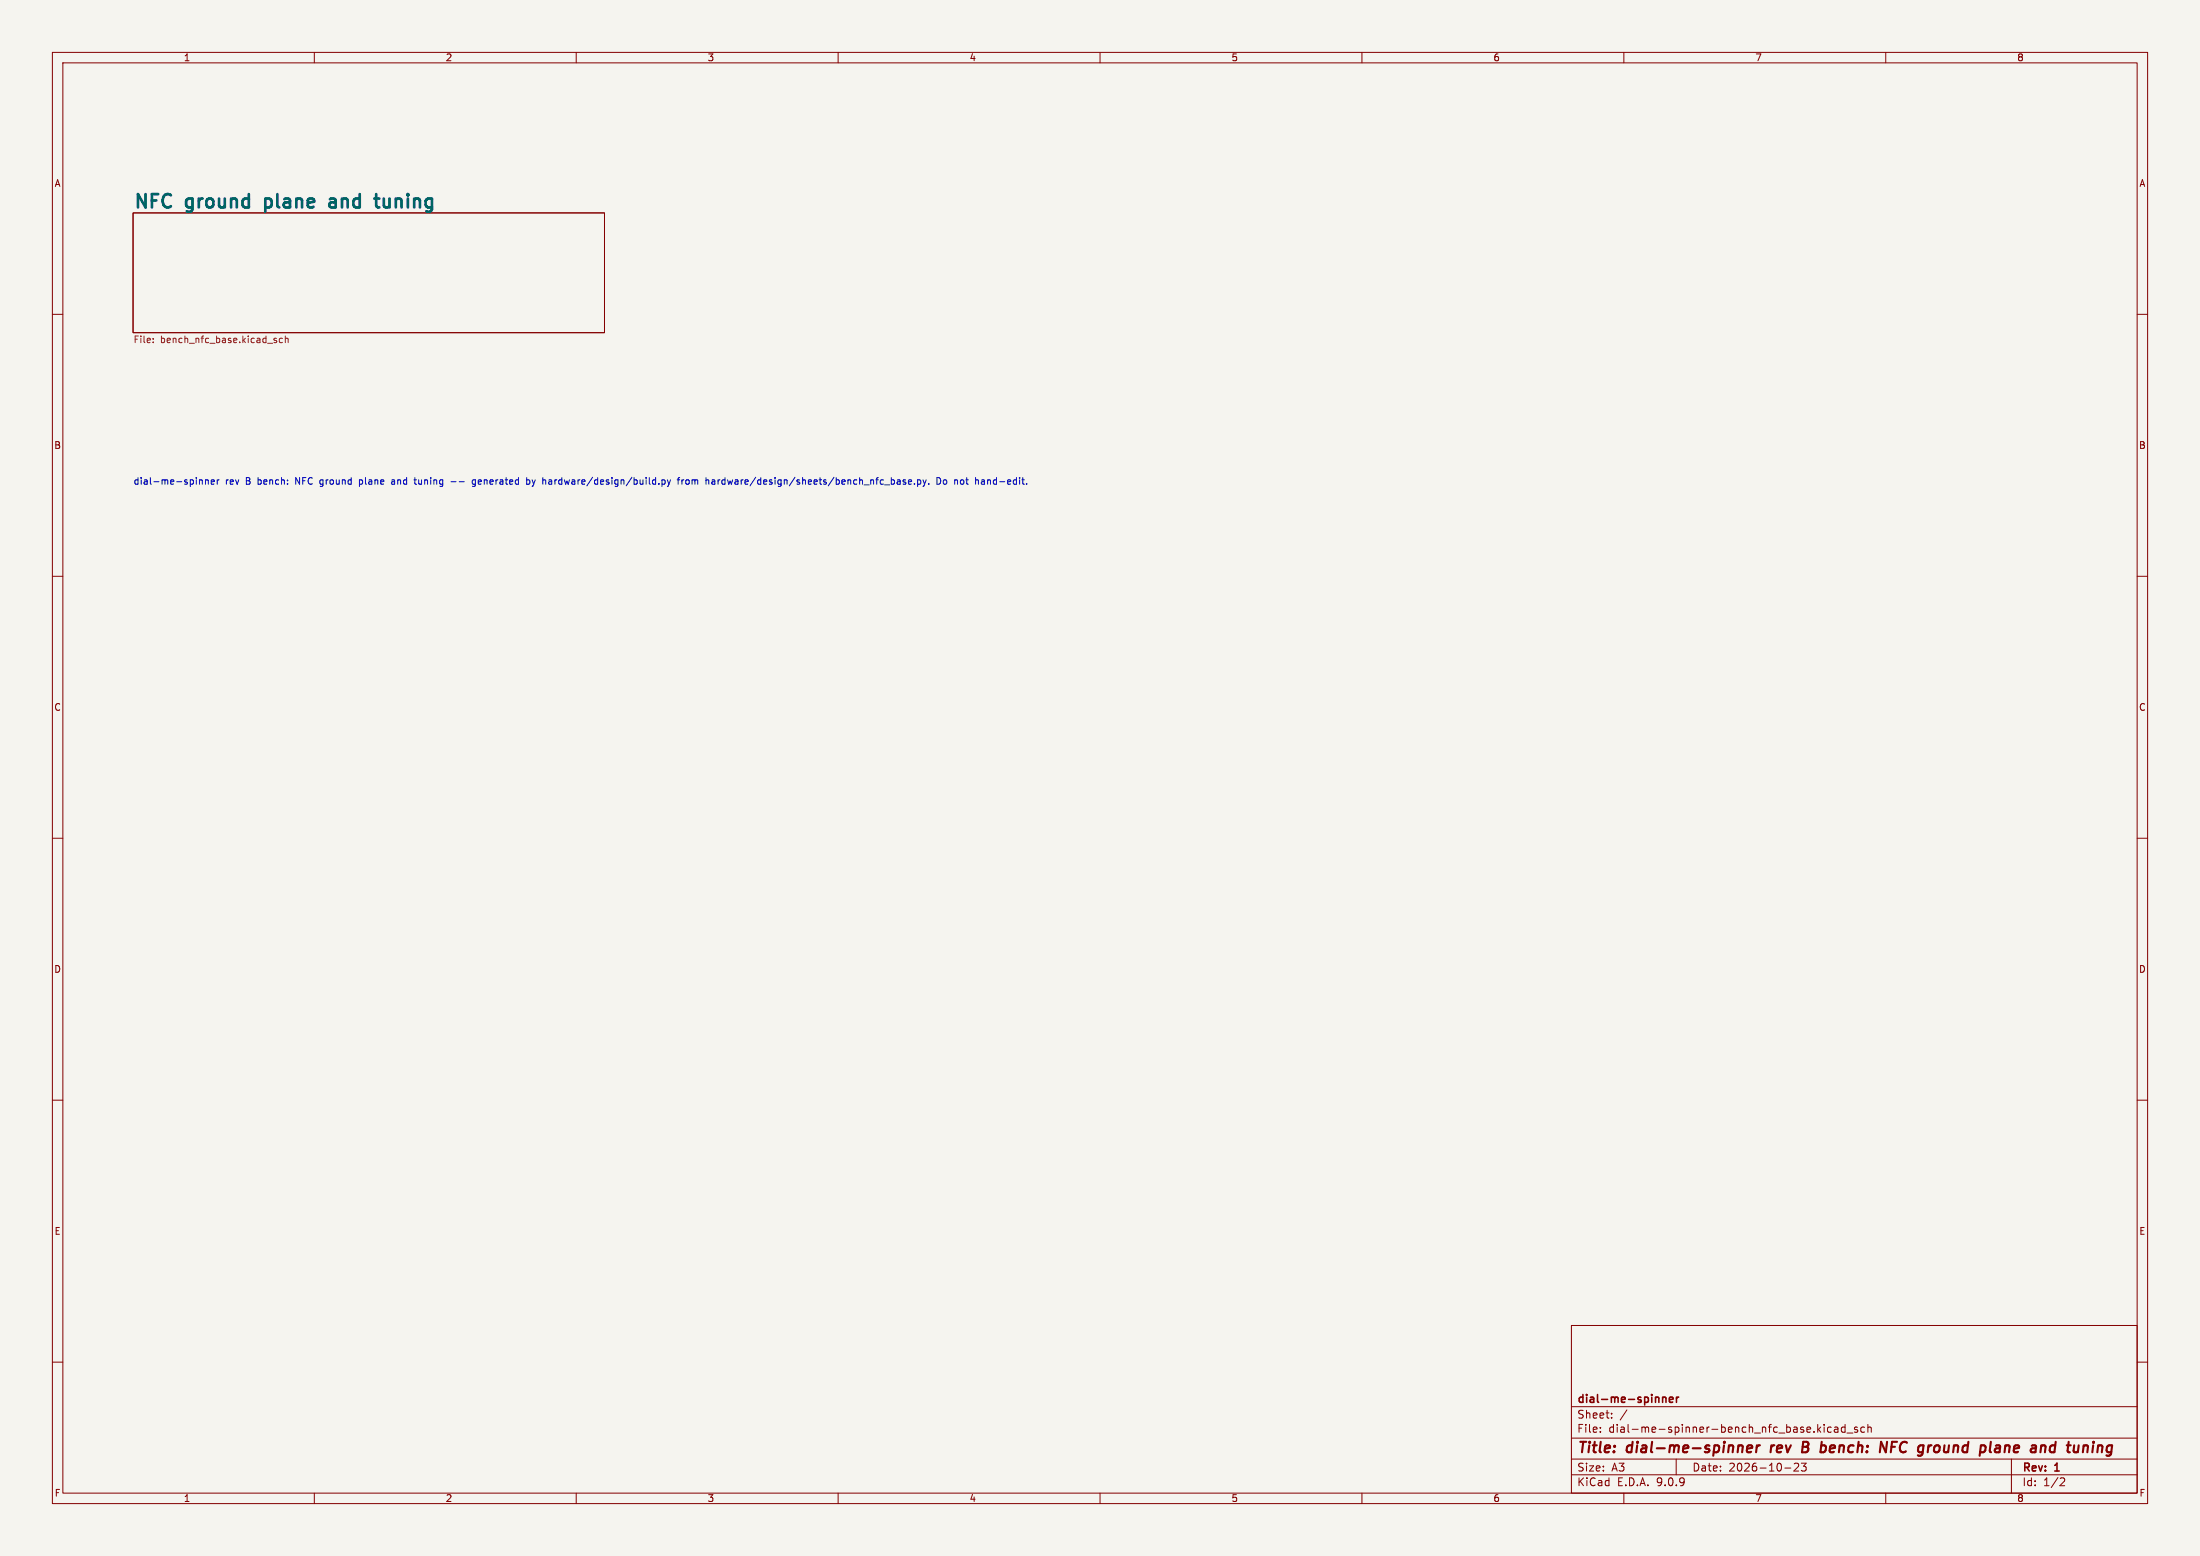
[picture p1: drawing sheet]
<svg xmlns="http://www.w3.org/2000/svg" width="420mm" height="297mm" viewBox="0 0 420 297" stroke-linecap="round" stroke-linejoin="round" font-family="sans-serif">
<path d="M0 0h420v297h-420z" fill="#f5f4ef" stroke="#f5f4ef" stroke-width=".19"/>
<g fill="none" stroke="#840000" stroke-width=".19">
<path d="M10 10h400v277h-400zM12 12h396v273h-396zM60 10v2M110 10v2M160 10v2M210 10v2M260 10v2M310 10v2M360 10v2M25.4 40.6h90v22.9h-90zM10 60h2M408 60h2"/>
<path d="M10 110h2M408 110h2M10 160h2M408 160h2M10 210h2M408 210h2M300 253h108v32h-108zM10 260h2M300 278.5h108M300 274.5h108M300 268.5h108M305.5 273.2v.2"/>
<path d="M305.5 272.5v.1M307.7 270.5v.2M307.7 269.8v.1M310.6 269.1l-1.3 1.9M320 278.5v3M342.5 279.4l.6-.1 .2 .1 .1 .3-1 1.1h1M343.9 279.3h.9l-.5 .6 .4 .1v.6l-.2 .2-.6-.2M348.2 271.9v.1M348.2 272.4v1M349.6 272.5l-.4-.1-.3 .3 .1 .6h.6M350.2 272.5h.6l.1 .9M350.9 272.7l-.5 .1a.29 .29 0 0 0-.2 .3 .29 .29 0 0 0 .2 .3l.5-.1"/>
<path d="M352.2 272.5l-.4-.1-.3 .3 .2 .6h.5M352.2 271.9v1.5M352.6 273.5h1.1M354.6 272.5l-.4-.1-.2 .2 .1 .2 .5 .2v.3h-.6M355.9 272.5l-.4-.1-.3 .3 .2 .6h.5M356.6 272.5l.2-.1 .4 .1v.9M356.6 271.9v1.5M384 278.5v6.5M408 260h2M60 285v2M110 285v2M160 285v2"/>
<path d="M210 285v2M260 285v2M300 281.5h108M310 285v2M340.7 280.2h1.2M360 285v2M393.5 282.1l.5 .1 .2 .3-1 1.1h1"/>
</g>
<g fill="none" stroke="#840000" stroke-width=".4">
<path d="M332.6 276v1.2M333.5 276.5l1-.2-.1-.3h-.7l-.2 .9 .2 .3 .6-.1M335.4 275.9l-.2 1.3M336 275.9l-.4 .1-.2 .3M338.2 275.9l-.2 1.3M344.1 276.2h.7M344.8 276.2l.3 .1M344.9 275.2h-.6l-.3 2 1-.1M345 276.1l-.2 .1M360.3 275.2l-.3 2M361.1 276.2h.7M362.2 275.2h-1l-.2 2"/>
<path d="M369.5 276l-.2 .3-.1 .5 .3 .4M381 276h.8l-.1 1.2M381.7 277.1l-.7 .1M381.8 276.3l-.9 .2M392.3 276a.66 .66 0 0 0-.9 .3l-.1 .5 .1 .3h.8M392.4 275.2l-.2 2M399.6 275.9l-.2 1.3M399.7 275.2v.2M400.5 275.9l-.1 1.3"/>
</g>
<path d="M317.4 266.7v1M317.4 266.8l.2-.1 .4 .1v.9M318.7 267.2l.7-.2-.1-.2-.4-.1-.2 .2 .1 .7h.5M320 266.7v1M320.5 266.7l-.3 .1-.2 .2" fill="none" stroke="#840000" stroke-width=".3"/>
<path d="M50.7 37.9v2.5M50.7 39.5l.2 .1M50.9 37.9l-.2 .1M63 38l.7-.1 .4 .4M64.1 38.5l-.9 .1a.5 .5 0 0 0-.3 .5 .5 .5 0 0 0 .3 .5l.9-.1M71.5 37.9h.9M72.2 39.6h.2M73.3 37.9v1.3l.1 .3 .6 .1" fill="none" stroke="#006464" stroke-width=".51"/>
<path d="M29.2 65.3v.1M29.2 64.6v.1M52.4 64.9l.4 .3v.1l-.4 .1M52.4 64.6h.4M53.9 64.6h-.3l-.3 .2 .1 .5h.5M54.5 64.7l.1-.1h.4v.8M54.5 64.1v1.3" fill="none" stroke="#725600" stroke-width=".19"/>
<g fill="none" stroke="#0000c2" stroke-width=".19">
<path d="M38.1 91.6h.5v.8M39.2 91.7l.2-.1h.3l.1 .8M39.2 91.6v.8M40.3 92l.6-.1v-.3h-.4l-.2 .2 .1 .6h.5M41.5 91.6v.8M41.8 91.6l-.3 .2M68.6 92.4h.4M68.6 91.6v1.3M69 91.6h-.4M74.8 91.6h.5M75.3 91.9h-.4l-.2 .2 .2 .3h.4M79 91.6h.5"/>
<path d="M79.3 92.4h.2M86.1 91.9h1M87.7 91.9h.9M90.8 91.6h-.4l-.3 .2 .2 .6h.5M90.8 91.6v1l-.3 .3-.3-.1M100.5 91.6h.4l.3 .2-.2 .6h-.5M100.5 91.2v1.2M101.6 91.6l.3 .8-.3 .5M104.8 91.6h.5M104.8 92.4h.4M105.2 91.9l-.4 .1M126.4 91.6h.3l.3 .2-.1 .6h-.5"/>
<path d="M126.4 91.6v1.3M127.4 91.6l.3 .8M127.7 92.4l-.3 .5M128 91.6l-.3 .8M129.3 91.6h.5M129.8 91.2l-.3 .1v1.1M130.2 91.6v.8M130.5 91.6l-.3 .2M131.2 91.6l-.3 .2v.4l.3 .2M135.9 91.6h.5l.1 .8M136.5 91.9h-.5l-.1 .2 .1 .3h.5M172.8 92l.1 .2-.1 .2"/>
<path d="M172.8 91.6h.1M173.4 92l.6-.1v-.3h-.4l-.2 .2 .1 .6h.5M174.6 92.3v.1M175.2 91.6h.3l.3 .2-.1 .6h-.5M175.2 91.6v1.3M176.2 91.6l.3 .8M176.5 92.4l-.3 .5M176.8 91.6l-.3 .8M177.3 92.3v.1M178.9 91.2a.64 .64 0 0 1 .7 .6 .64 .64 0 0 1-.7 .6zM180.2 91.6h.3l.2 .2v.4l-.2 .2h-.3l-.1-.2zM184.4 91.6h.5"/>
<path d="M184.6 91.2v1.2M188.5 91.6v.8M188.9 91.6l-.4 .1"/>
</g>
<g font-size="3.5" fill="#006464">
<text x="25.4" y="39.9">NFC</text>
<text x="35.7" y="39.9">ground</text>
<text x="51.7" y="39.9">plane</text>
<text x="65.1" y="39.9">and</text>
<text x="74.9" y="39.9">tuning</text>
</g>
<g font-size="2.8" fill="#840000">
<text x="301" y="277.9">Title:</text>
<text x="310.6" y="277.9">dial-me-spinner</text>
<text x="338.9" y="277.9">rev</text>
<text x="345.7" y="277.9">B</text>
<text x="350" y="277.9">bench:</text>
<text x="362.1" y="277.9">NFC</text>
<text x="370.3" y="277.9">ground</text>
<text x="382.9" y="277.9">plane</text>
<text x="393.4" y="277.9">and</text>
<text x="401.1" y="277.9">tuning</text>
</g>
<g font-size="2.1" fill="#840000">
<text x="301" y="268.2">dial-me-spinner</text>
<text x="301" y="273.7">File:</text>
<text x="301" y="271">Sheet:</text>
<text x="307.1" y="273.7">dial-me-spinner-bench_nfc_base.kicad_sch</text>
<text x="301" y="281.1">Size:</text>
<text x="307.6" y="281.1">A3</text>
<text x="323" y="281.1">Date:</text>
<text x="330" y="281.1">2026-10-23</text>
<text x="386" y="281.3">Rev:</text>
<text x="392.4" y="281.3">1</text>
<text x="301" y="283.9">KiCad</text>
<text x="308.7" y="283.9">E.D.A.</text>
<text x="316.3" y="283.9">9.0.9</text>
<text x="386" y="283.9">Id:</text>
<text x="390.1" y="283.9">1/2</text>
</g>
<g font-size="1.8" fill="#840000">
<text x="35" y="11.9">1</text>
<text x="85" y="11.9">2</text>
<text x="135" y="11.9">3</text>
<text x="185" y="11.9">4</text>
<text x="235" y="11.9">5</text>
<text x="285" y="11.9">6</text>
<text x="335" y="11.9">7</text>
<text x="385" y="11.9">8</text>
<text x="10.3" y="35.9">A</text>
<text x="408.3" y="35.9">A</text>
<text x="10.3" y="85.9">B</text>
<text x="408.2" y="85.9">B</text>
<text x="10.3" y="135.9">C</text>
<text x="408.2" y="135.9">C</text>
<text x="10.3" y="185.9">D</text>
<text x="408.2" y="185.9">D</text>
<text x="10.3" y="235.9">E</text>
<text x="408.3" y="235.9">E</text>
<text x="10.3" y="285.9">F</text>
<text x="35" y="286.9">1</text>
<text x="85" y="286.9">2</text>
<text x="135" y="286.9">3</text>
<text x="185" y="286.9">4</text>
<text x="235" y="286.9">5</text>
<text x="285" y="286.9">6</text>
<text x="335" y="286.9">7</text>
<text x="385" y="286.9">8</text>
<text x="408.3" y="285.9">F</text>
</g>
<g font-size="1.8" fill="#725600">
<text x="25.4" y="65.8">File:</text>
<text x="30.6" y="65.8">bench_nfc_base.kicad_sch</text>
</g>
<g font-size="1.8" fill="#0000c2">
<text x="25.4" y="92.8">dial-me-spinner</text>
<text x="43" y="92.8">rev</text>
<text x="47" y="92.8">B</text>
<text x="49.5" y="92.8">bench:</text>
<text x="56.9" y="92.8">NFC ground</text>
<text x="69.4" y="92.8">plane</text>
<text x="75.8" y="92.8">and</text>
<text x="80.4" y="92.8">tuning</text>
<text x="91.8" y="92.8">generated</text>
<text x="102.4" y="92.8">by</text>
<text x="105.7" y="92.8">hardware/design/build.py</text>
<text x="131.7" y="92.8">from</text>
<text x="137.2" y="92.8">hardware/design/sheets/bench_nfc_base.py.</text>
<text x="181.5" y="92.8">Do</text>
<text x="185.1" y="92.8">not</text>
<text x="189.3" y="92.8">hand-edit.</text>
</g>
</svg>
